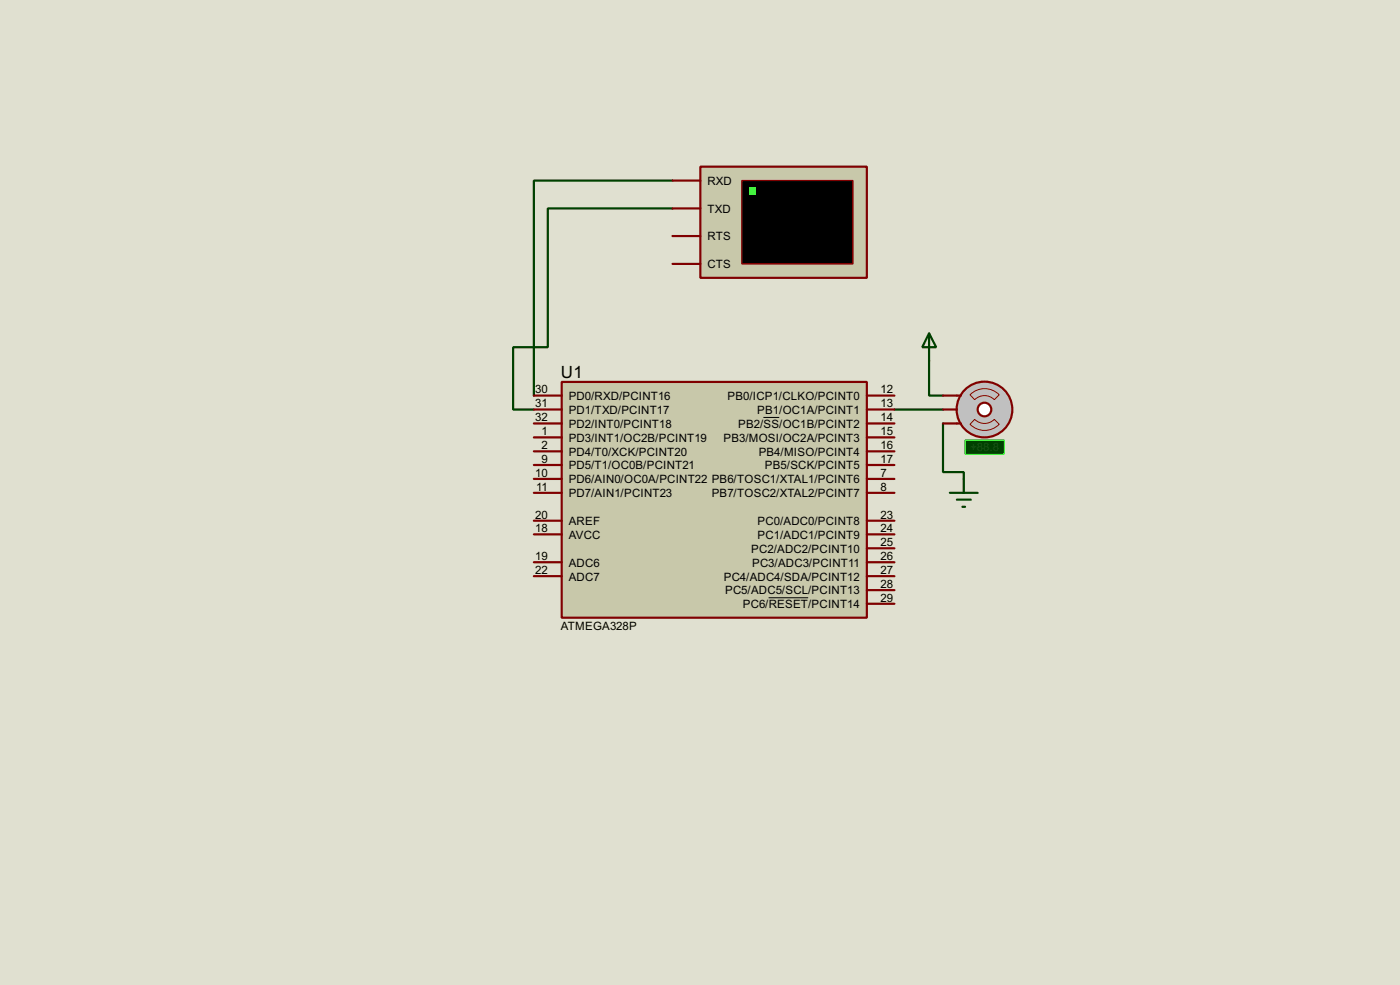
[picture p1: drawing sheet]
<svg xmlns="http://www.w3.org/2000/svg" width="256mm" height="180mm" viewBox="0 0 256 180" stroke-linecap="round" stroke-linejoin="round" font-family="sans-serif">
<path d="M0 0h256.5v180.3h-256.5z" fill="#e0e0d0"/>
<path d="M123.2 33.1h-25.4v39.3M123.2 38.2h-22.8v25.4h-6.4v11.4h3.8M163.9 75h8.9M170.2 66.1v6.3h2.6M172.8 77.5v8.9h3.8v1.3" fill="none" stroke="#004000" stroke-width=".4"/>
<path d="M102.9 69.9h55.9v43.2h-55.9z" fill="#c8c8aa" stroke="#800000" stroke-width=".4"/>
<g fill="none" stroke="#800000" stroke-width=".4">
<path d="M97.8 72.4h5.1M97.8 75h5.1M97.8 77.5h5.1M158.8 72.4h5.1M158.8 75h5.1M158.8 77.5h5.1M97.8 80.1h5.1M97.8 87.7h5.1M97.8 85.1h5.1M97.8 82.6h5.1M97.8 90.2h5.1M97.8 97.8h5.1"/>
<path d="M97.8 95.3h5.1M158.8 80.1h5.1M158.8 87.7h5.1M158.8 85.1h5.1M158.8 82.6h5.1M158.8 90.2h5.1M158.8 97.8h5.1M158.8 95.3h5.1M97.8 105.5h5.1M97.8 102.9h5.1M158.8 110.5h5.1M158.8 108h5.1"/>
<path d="M158.8 105.5h5.1M158.8 102.9h5.1M158.8 100.4h5.1"/>
</g>
<path d="M139.9 76.4h2.9M140.8 109.4h7.3" fill="none" stroke="#000" stroke-width=".18"/>
<circle cx="180.3" cy="75" r="5.1" fill="#c0c0c0" stroke="#800000" stroke-width=".4"/>
<circle cx="180.3" cy="75" r="1.25" fill="#feffff" stroke="#800000" stroke-width=".4"/>
<path d="M175.3 72.4h.8M175.3 77.5h.8" fill="none" stroke="#800000" stroke-width=".4"/>
<path d="M176.8 80.6h7.2v2.5h-7.2z" fill="#004000" stroke="#0f0" stroke-width=".2"/>
<path d="M177.7 72.3a3.7 3.7 0 0 1 5.4 0l-.9 .9a2.53 2.53 0 0 0-3.6 0zM178.6 76.8a2.54 2.54 0 0 0 3.6 0l.9 .9a3.7 3.7 0 0 1-5.4 0z" fill="none" stroke="#800000" stroke-width=".18"/>
<path d="M172.8 75h2.5M172.8 72.4h2.5M172.8 77.5h2.5" fill="none" stroke="#800000" stroke-width=".4"/>
<path d="M170.2 61l1.3 2.6h-2.5zM170.2 61v5.1M174 90.2h5.1M175.3 91.5h2.6M176.3 92.8h.5M176.6 87.7v2.5" fill="none" stroke="#004000" stroke-width=".4"/>
<path d="M128.3 30.5h30.5v20.4h-30.5z" fill="#c8c8aa" stroke="#800000" stroke-width=".4"/>
<path d="M135.9 33.1h20.4v15.2h-20.4z" fill="#000" stroke="#800000" stroke-width=".25"/>
<path d="M137.2 34.3h1.3v1.3h-1.3z" fill="#0f0"/>
<path d="M123.2 33.1h5.1M123.2 38.2h5.1M123.2 43.2h5.1M123.2 48.3h5.1" fill="none" stroke="#800000" stroke-width=".4"/>
<text font-size="3.5" x="102.8" y="69.1">U1</text>
<g font-size="2.4">
<text x="129.6" y="33.9">RXD</text>
<text x="129.6" y="39">TXD</text>
<text x="129.6" y="44">RTS</text>
<text x="129.6" y="49.1">CTS</text>
<text x="98.1" y="72">30</text>
<text x="161.3" y="72">12</text>
<text x="98.1" y="77.1">32</text>
<text x="98.1" y="74.6">31</text>
<text x="104.2" y="75.8">PD1/TXD/PCINT17</text>
<text x="104.2" y="73.2">PD0/RXD/PCINT16</text>
<text x="133.3" y="73.2">PB0/ICP1/CLKO/PCINT0</text>
<text x="138.7" y="75.8">PB1/OC1A/PCINT1</text>
<text x="161.3" y="74.6">13</text>
<text x="161.3" y="77.1">14</text>
<text x="99.2" y="82.2">2</text>
<text x="99.2" y="79.7">1</text>
<text x="104.2" y="83.4">PD4/T0/XCK/PCINT20</text>
<text x="104.2" y="80.8">PD3/INT1/OC2B/PCINT19</text>
<text x="104.2" y="78.3">PD2/INT0/PCINT18</text>
<text x="132.5" y="80.8">PB3/MOSI/OC2A/PCINT3</text>
<text x="135.2" y="78.3">PB2/SS/OC1B/PCINT2</text>
<text x="139" y="83.4">PB4/MISO/PCINT4</text>
<text x="161.3" y="79.7">15</text>
<text x="161.3" y="82.2">16</text>
<text x="98.1" y="87.3">10</text>
<text x="98.2" y="89.8">11</text>
<text x="99.2" y="84.7">9</text>
<text x="104.2" y="88.5">PD6/AIN0/OC0A/PCINT22 PB6/TOSC1/XTAL1/PCINT6</text>
<text x="104.2" y="85.9">PD5/T1/OC0B/PCINT21</text>
<text x="140.1" y="85.9">PB5/SCK/PCINT5</text>
<text x="161.3" y="84.7">17</text>
<text x="161.3" y="89.8">8</text>
<text x="161.3" y="87.3">7</text>
<text x="98.1" y="94.9">20</text>
<text x="104.2" y="91">PD7/AIN1/PCINT23</text>
<text x="130.4" y="91">PB7/TOSC2/XTAL2/PCINT7</text>
<text x="161.3" y="94.9">23</text>
<text x="98.1" y="97.4">18</text>
<text x="104.2" y="98.6">AVCC</text>
<text x="104.2" y="96.1">AREF</text>
<text x="137.6" y="101.2">PC2/ADC2/PCINT10</text>
<text x="138.8" y="98.6">PC1/ADC1/PCINT9</text>
<text x="138.8" y="96.1">PC0/ADC0/PCINT8</text>
<text x="161.3" y="100">25</text>
<text x="161.3" y="97.4">24</text>
<text x="98.1" y="102.5">19</text>
<text x="98.1" y="105.1">22</text>
<text x="104.2" y="103.7">ADC6</text>
<text x="104.2" y="106.3">ADC7</text>
<text x="132.6" y="106.3">PC4/ADC4/SDA/PCINT12</text>
<text x="137.8" y="103.7">PC3/ADC3/PCINT11</text>
<text x="161.3" y="107.6">28</text>
<text x="161.3" y="105.1">27</text>
<text x="161.3" y="102.5">26</text>
<text x="132.8" y="108.8">PC5/ADC5/SCL/PCINT13</text>
<text x="136.1" y="111.3">PC6/RESET/PCINT14</text>
<text x="161.3" y="110.1">29</text>
<text x="102.7" y="115.3">ATMEGA328P</text>
</g>
<text font-size="2.4" fill="#008000" x="177.7" y="82.6">+88.8</text>
</svg>
